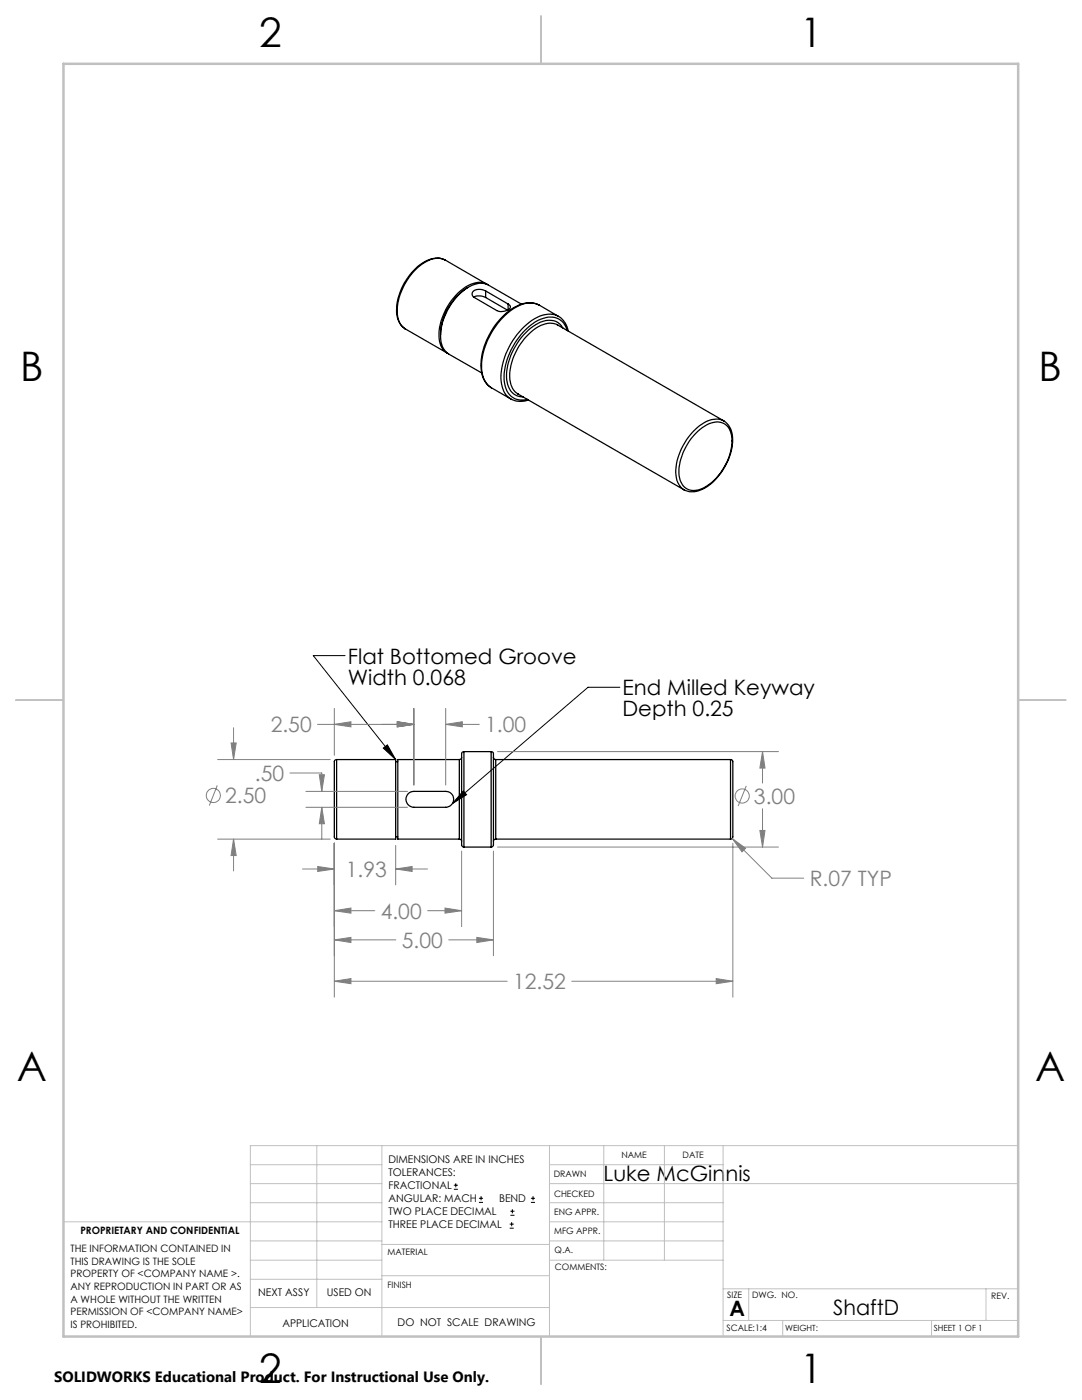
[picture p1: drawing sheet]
<svg xmlns="http://www.w3.org/2000/svg" width="216mm" height="279mm" viewBox="0 0 216 279" stroke-linecap="round" stroke-linejoin="round" font-family="sans-serif">
<g fill="none" stroke="#000" stroke-width=".25">
<path d="M88.8 51.9a4.7 4.7 0 0 0-5 .9 11.6 11.6 0 0 0-4.5 10.5l.7 1.6 .9 .8M88.8 51.9a4.5 4.5 0 0 0-4.8 .9 12.3 12.3 0 0 0-4.7 10 3.6 3.6 0 0 0 1.6 2.9M88.8 51.9l8.4 4.8M93.3 57.4a11.6 11.6 0 0 0-5.4 9.4M94.6 59.3a2.48 2.48 0 0 1 2.3 .1M96.9 58.1a2.02 2.02 0 0 0-2.7 .4v.4l.2 .3 4.7 2.8a2.37 2.37 0 0 0 2.7-.6l-.1-.4-.3-.3M96.9 58.1l4.5 2.6M96.9 59.4l4.4 2.5M96.9 58.1v1.3M97.3 56.8a4.3 4.3 0 0 0-4.9 .9 12.2 12.2 0 0 0-4.8 9.9 3.5 3.5 0 0 0 1.8 3M80.9 65.7l8.3 4.7M101.4 60.7v1.1"/>
<path d="M101.9 79.6a4.3 4.3 0 0 0 3.5 .2M104.1 60.7l-6.6-3.8a4.8 4.8 0 0 0-5.3 1.3 11.9 11.9 0 0 0-4.2 10.1l.5 1.3 .8 .9 6.8 3.9M107.6 60.9a5.2 5.2 0 0 0-5.5 .8 14.6 14.6 0 0 0-6.1 11.8 4.6 4.6 0 0 0 2 3.9M107.6 60.9a4.7 4.7 0 0 0-4.8 .5 14.7 14.7 0 0 0-6.7 12.2 4.6 4.6 0 0 0 1.9 3.8M107.6 60.9l3.8 2.2M111.4 63.1a4.1 4.1 0 0 1 2 3M111.4 63.1a5.4 5.4 0 0 0-5.8 1.2 14.6 14.6 0 0 0-5.6 12.1 4.1 4.1 0 0 0 1.9 3.2l-3.9-2.2M112.3 65.5a3.2 3.2 0 0 0-4.4-1.2 12.8 12.8 0 0 0-6.8 11.5 3.3 3.3 0 0 0 3.3 3.4M113.2 66a3.4 3.4 0 0 0-4.8-2.5 12.3 12.3 0 0 0-6.7 6.9 9.3 9.3 0 0 0-.5 7.7 3.3 3.3 0 0 0 4 1.6M138.8 86.5a5.8 5.8 0 0 1 5-2.2 3.1 3.1 0 0 1 2.2 3.2 11.3 11.3 0 0 1-6.3 10.1 2.99 2.99 0 0 1-4.2-2.7 11.5 11.5 0 0 1 3.3-8.4zM144.4 84a4.4 4.4 0 0 1 1.7 4.8 11.8 11.8 0 0 1-6.3 9 3.9 3.9 0 0 1-3.3 0M144.4 84a4.5 4.5 0 0 0-4.8 .9 12.1 12.1 0 0 0-4.7 10 3.7 3.7 0 0 0 1.6 2.9"/>
<path d="M144.4 84l-33.1-19.1a4.3 4.3 0 0 0-4.8 .9 12.3 12.3 0 0 0-4.8 10 3.5 3.5 0 0 0 1.7 2.8l33.1 19.2M67.2 151.6l-.3 .1-.2 .2v15.2l.5 .4M67.2 151.6h11.8v15.9h-11.8M67.2 151.6v15.9M79 152h.4M81.5 158.4l.5-.4 .6-.1h6.3a1.59 1.59 0 0 1 1.6 1.6 1.59 1.59 0 0 1-1.6 1.6h-6.3a1.61 1.61 0 0 1-1.5-1 1.61 1.61 0 0 1 .4-1.7zM91.7 151.6h-12.3v15.9h12.3M91.7 151.6v15.9M92.1 151.1l-.2 .4-.2 .1M92.6 150l-.3 .1-.2 .3v18.3l.5 .4M92.6 150v19.1M92.6 150h5.4"/>
<path d="M98 150l.3 .1 .2 .3v18.3l-.5 .4M98 150v19.1M98.5 151.1v.3l.4 .2M98.9 151.6v15.9M98.9 151.6h46.9M145.8 151.6l.3 .1 .1 .3v15v.3l-.4 .2M145.8 151.6v15.9M79 167h.4M91.7 167.5l.3 .1 .1 .3M92.6 169.1h5.4M98.9 167.5l-.3 .1-.1 .3M98.9 167.5h46.9"/>
</g>
<g fill="none" stroke="#808080" stroke-width=".2">
<path d="M43.4 156.7l-1.6 4.1M43.4 151.6h22.5M46.1 148.3h1l-.5 3.3zM46.6 145.2v6.4M57.9 154.3h6.3v3.6M61 157.9h20.3M63.4 144.6h19.2M63.7 154.6h1l-.5 3.3zM66.7 144.6l3.3-.6v1.1zM66.7 141.4v9.3M79.3 144l3.3 .6-3.3 .5zM82.6 141.4v15.3"/>
<path d="M88.9 144.6l3.4-.6v1.1zM88.9 144.6h6.7M88.9 141.4v15.3M99.3 150h56M148.9 156.8l-1.6 4.1M152.2 150l.4 3.3h-1zM152.2 150v6.3M43.4 167.5h22.5M46.6 167.5l.5 3.2h-1zM46.6 167.5v6.3M60.4 173.4h6.3M61 161.1h20.3"/>
<path d="M63.4 172.9l3.3 .5-3.3 .5zM64.2 161.1l.5 3.3h-1zM64.2 161.1v6.4M66.7 168.3v30.7M79 173.4l3.2-.5v1zM79 168.7v7.9M79 173.4h6.3M92.1 169.9v15M98.5 169.9v20.8M99.3 169.1h56M146.1 167.3l2.7 2-.7 .7zM146.1 167.3l7.9 8h6.4"/>
<path d="M146.2 168.3v30.7M151.6 165.7h1l-.4 3.4zM152.2 161.4v7.7M66.7 181.8l3.3-.6v1zM66.7 187.6l3.3-.5v1zM66.7 195.8l3.3-.5v1zM66.7 181.8h8.1M66.7 187.6h12.3M66.7 195.8h34.5M85.3 181.8h6.8M88.8 181.2l3.3 .6-3.3 .4zM89.5 187.6h9"/>
<path d="M95.1 187.1l3.4 .5-3.4 .5zM114.1 195.8h32.1M142.9 195.3l3.3 .5-3.3 .5z"/>
<circle cx="42.6" cy="158.8" r="1.41"/>
<circle cx="148.1" cy="158.9" r="1.41"/>
</g>
<g fill="none" stroke="#000" stroke-width=".2">
<path d="M68.9 130.8h-6.4l16.5 20.8M123.7 137.2h-6.4l-27 23.2M76.5 149.3l.8-.6 1.7 2.9zM92.5 157.8l.6 .8-2.8 1.8zM90.6 237.3h.8M90.6 236.5h.8M90.9 236.1v.9M95.6 240h.8M95.6 239.1h.8M96 238.7v.8M105.9 240h.9M105.9 239.1h.9"/>
<path d="M106.4 238.7v.8M101.7 245.1h.8M101.7 244.3h.8M101.8 242.5h.9M101.8 241.7h.9M102.1 243.9v.8M102.2 241.3v.8"/>
</g>
<g fill="none" stroke="#c0c0c0" stroke-width=".2">
<path d="M50 232.4h26.2M50 236.2h26.2M63.2 228.6v32.3M76.2 228.6v38.1M109.6 228.6v38.1M109.6 232.4h34.7M109.6 236.2h93.6M120.5 228.6v22.9M132.6 228.6v22.9M144.3 228.6v38.1M203.2 228.6h-153.2v38.1M12.7 243.8h63.5"/>
<path d="M50 251.5h26.2M50 240h26.2M50 247.6h26.2M50 255.3h26.2M76.2 254.6h33.4M76.2 248.4h33.4M109.6 251.5h34.7M109.6 243.8h34.7M109.6 240h34.7M109.6 247.6h34.7M144.3 257.2h58.9M149.4 257.2v6.3"/>
<path d="M196.7 257.2v6.3M50 260.9h59.6M144.3 263.5h58.9M156.2 263.5v3.2M185.9 263.5v3.2"/>
</g>
<path d="M107.9 3.2v9.5M3.1 139.7h9.6M203.2 139.7h9.5M107.9 266.7v9.6" fill="none" stroke="#c0c0c0" stroke-width=".25"/>
<path d="M12.7 12.7h190.5v254h-190.5z" fill="none" stroke="#c0c0c0" stroke-width=".5"/>
<path d="M76.5 149.3l.8-.6 1.7 2.9zM92.5 157.8l.6 .8-2.8 1.8z" fill="#000"/>
<path d="M63.4 172.9l3.3 .5-3.3 .5zM79 173.4l3.2-.5v1zM66.7 181.8l3.3-.6v1zM88.8 181.2l3.3 .6-3.3 .4zM66.7 187.6l3.3-.5v1zM95.1 187.1l3.4 .5-3.4 .5zM66.7 195.8l3.3-.5v1zM142.9 195.3l3.3 .5-3.3 .5zM66.7 144.6l3.3-.6v1.1zM79.3 144l3.3 .6-3.3 .5zM79.3 144l3.3 .6-3.3 .5zM88.9 144.6l3.4-.6v1.1zM46.1 148.3h1l-.5 3.3zM46.6 167.5l.5 3.2h-1zM152.2 150l.4 3.3h-1zM151.6 165.7h1l-.4 3.4zM146.1 167.3l2 2.7 .7-.7zM63.7 154.6h1l-.5 3.3zM64.2 161.1l.5 3.3h-1z" fill="#808080"/>
<g font-size="8.1">
<text x="51.7" y="9.3">2</text>
<text x="159.7" y="9.3">1</text>
<text x="4" y="76">B</text>
<text x="207.2" y="76">B</text>
<text x="3.3" y="215.7">A</text>
<text x="206.5" y="215.7">A</text>
<text x="51.7" y="276">2</text>
<text x="159.7" y="276">1</text>
</g>
<g font-size="4.2">
<text x="69.4" y="132.4">Flat Bottomed Groove</text>
<text x="69.4" y="136.6">Width 0.068</text>
<text x="124.2" y="138.8">End Milled Keyway</text>
<text x="124.2" y="143">Depth 0.25</text>
<text x="120.4" y="235.6">Luke McGinnis</text>
<text x="145.6" y="262.7">A</text>
<text x="166.3" y="262.4">ShaftD</text>
</g>
<g font-size="4.2" fill="#808080">
<text x="54" y="146.1">2.50</text>
<text x="96.8" y="146.1">1.00</text>
<text x="50.9" y="155.8">.50</text>
<text x="44.9" y="160.3">2.50</text>
<text x="150.4" y="160.4">3.00</text>
<text x="69" y="175">1.93</text>
<text x="161.6" y="176.8">R.07 TYP</text>
<text x="76" y="183.3">4.00</text>
<text x="80.2" y="189.2">5.00</text>
<text x="102.4" y="197.4">12.52</text>
</g>
<text font-size="3" x="10.8" y="275.7">SOLIDWORKS Educational Product. For Instructional Use Only.</text>
<g font-size="2.1">
<text x="77.5" y="232.2">DIMENSIONS ARE IN INCHES</text>
<text x="77.5" y="234.7">TOLERANCES:</text>
<text x="77.5" y="237.3">FRACTIONAL</text>
<text x="77.5" y="239.9">ANGULAR: MACH</text>
<text x="99.6" y="239.9">BEND</text>
<text x="77.5" y="242.5">TWO PLACE DECIMAL</text>
<text x="77.5" y="245.1">THREE PLACE DECIMAL</text>
<text x="51.5" y="258.7">NEXT ASSY</text>
<text x="65.2" y="258.6">USED ON</text>
<text x="56.3" y="264.8">APPLICATION</text>
<text x="79.3" y="264.6">DO NOT SCALE DRAWING</text>
</g>
<g font-size="2">
<text x="14.1" y="249.9">THE INFORMATION CONTAINED IN</text>
<text x="16" y="246.3">PROPRIETARY AND CONFIDENTIAL</text>
<text x="14.1" y="252.4">THIS DRAWING IS THE SOLE</text>
<text x="14.1" y="254.9">PROPERTY OF &lt;COMPANY NAME &gt;.</text>
<text x="14.1" y="257.5">ANY REPRODUCTION IN PART OR AS</text>
<text x="14.1" y="260">A WHOLE WITHOUT THE WRITTEN</text>
<text x="14.1" y="262.5">PERMISSION OF &lt;COMPANY NAME&gt;</text>
<text x="14.1" y="265">IS PROHIBITED.</text>
</g>
<g font-size="1.8">
<text x="124" y="231.1">NAME</text>
<text x="136.2" y="231.1">DATE</text>
<text x="110.5" y="234.8">DRAWN</text>
<text x="110.5" y="238.9">CHECKED</text>
<text x="110.6" y="242.5">ENG APPR.</text>
<text x="77.3" y="250.5">MATERIAL</text>
<text x="110.6" y="246.3">MFG APPR.</text>
<text x="110.7" y="250">Q.A.</text>
<text x="77.3" y="257">FINISH</text>
<text x="110.7" y="253.5">COMMENTS:</text>
<text x="145.1" y="259">SIZE</text>
<text x="150.1" y="259.1">DWG. NO.</text>
<text x="197.8" y="259.2">REV.</text>
<text x="145" y="265.7">SCALE:1:4</text>
</g>
<g font-size="1.7">
<text x="156.7" y="265.7">WEIGHT:</text>
<text x="186.3" y="265.7">SHEET 1 OF 1</text>
</g>
</svg>
